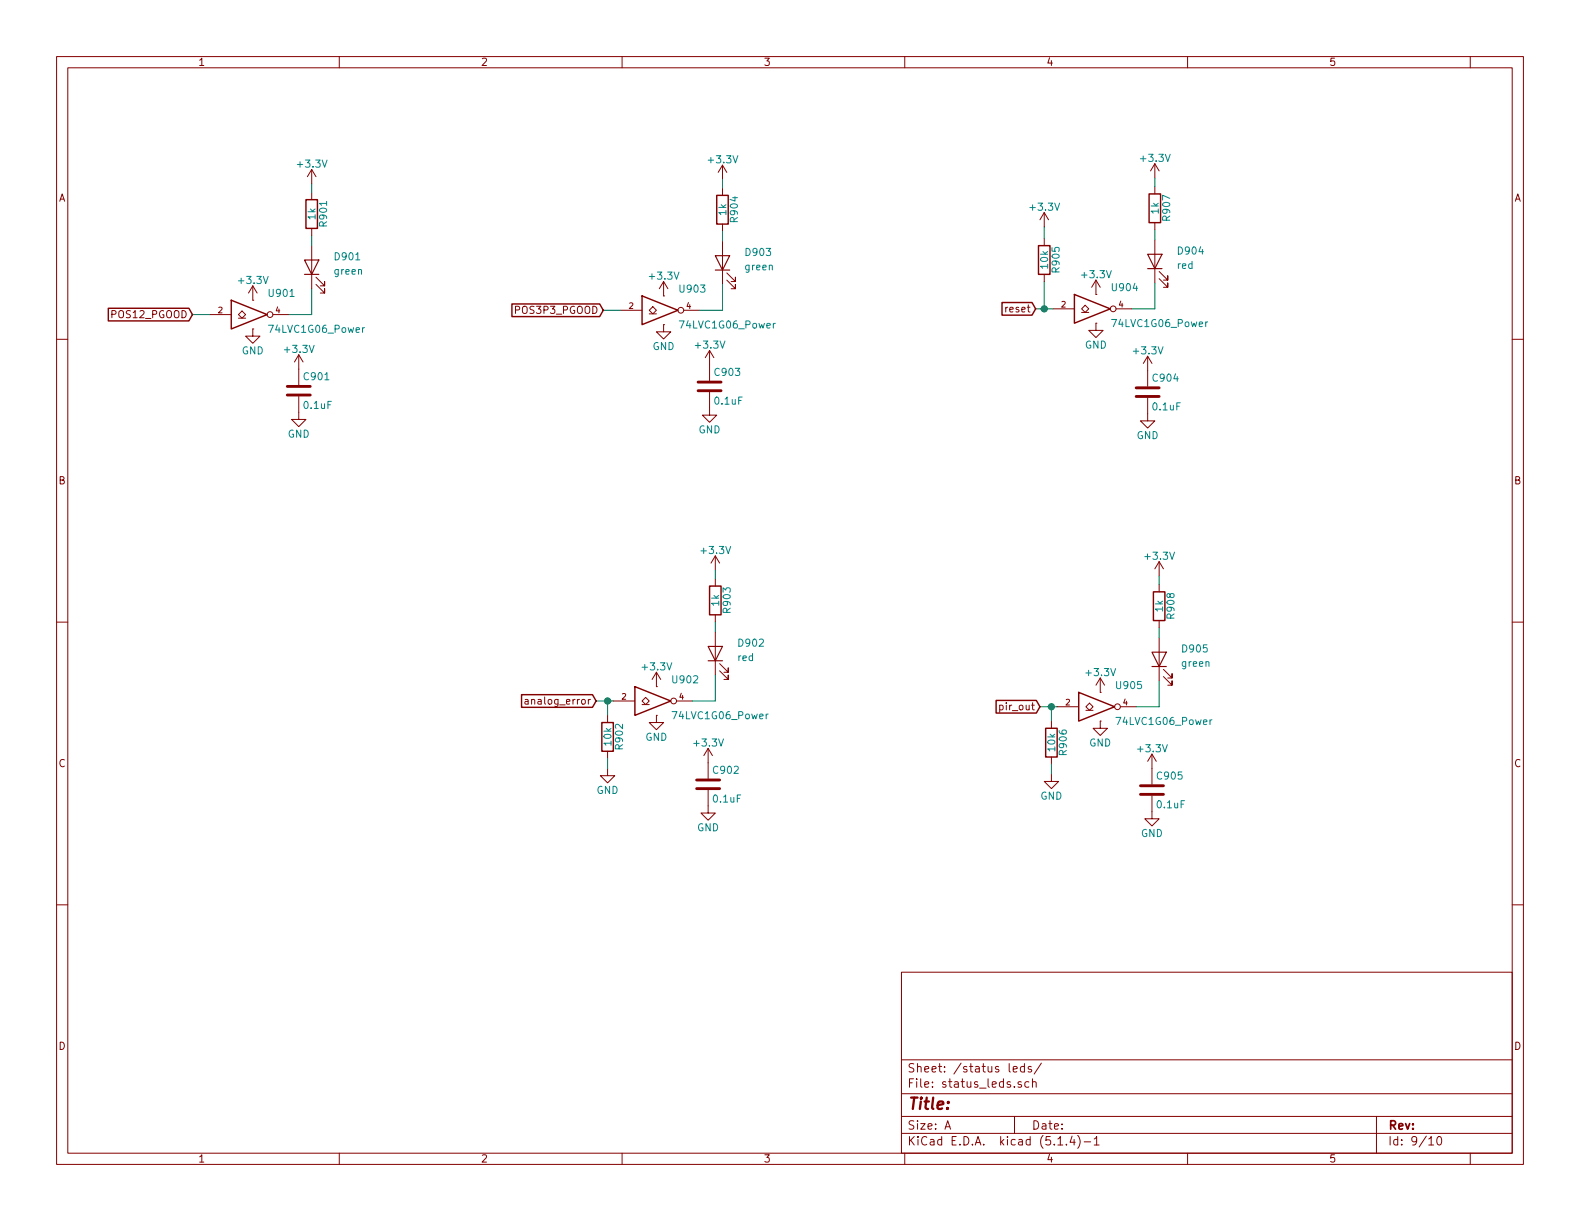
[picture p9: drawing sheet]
EESchema Schematic File Version 4
LIBS:nightlight-cache
EELAYER 30 0
EELAYER END
$Descr A 11000 8500
encoding utf-8
Sheet 9 10
Title ""
Date ""
Rev ""
Comp ""
Comment1 ""
Comment2 ""
Comment3 ""
Comment4 ""
$EndDescr
$Comp
L Custom_Library:74LVC1G06_Power U901
U 1 1
P 1760 2190
F 0 "U901" H 1860 2340 50  0000 L CNN
F 1 "74LVC1G06_Power" H 1860 2090 50  0000 L CNN
F 2 "Package_TO_SOT_SMD:SOT-353_SC-70-5_Handsoldering" H 1760 2240 50  0001 C CNN
F 3 "http://www.ti.com/lit/ds/symlink/sn74lvc1g06.pdf" H 1760 2190 50  0001 C CNN
F 4 "296-8484-1-ND" H 1760 2190 50  0001 C CNN "Digi-Key PN"
	1    1760 2190
	1    0    0    -1  
$EndComp
$Comp
L power:+3.3V #PWR0901
U 1 1
P 1760 2090
F 0 "#PWR0901" H 1760 1940 50  0001 C CNN
F 1 "+3.3V" H 1760 2230 50  0000 C CNN
F 2 "" H 1760 2090 50  0001 C CNN
F 3 "" H 1760 2090 50  0001 C CNN
	1    1760 2090
	1    0    0    -1  
$EndComp
$Comp
L power:GND #PWR0902
U 1 1
P 1760 2290
F 0 "#PWR0902" H 1760 2040 50  0001 C CNN
F 1 "GND" H 1760 2140 50  0000 C CNN
F 2 "" H 1760 2290 50  0001 C CNN
F 3 "" H 1760 2290 50  0001 C CNN
	1    1760 2290
	1    0    0    -1  
$EndComp
Text GLabel 1340 2190 0    50   Input ~ 0
POS12_PGOOD
Wire Wire Line
	1340 2190 1460 2190
$Comp
L Device:LED D901
U 1 1
P 2170 1860
F 0 "D901" V 2240 1710 50  0000 R CNN
F 1 "green" V 2140 1710 50  0000 R CNN
F 2 "LED_SMD:LED_0603_1608Metric_Pad1.05x0.95mm_HandSolder" H 2170 1860 50  0001 C CNN
F 3 "~" H 2170 1860 50  0001 C CNN
F 4 "160-1446-1-ND" H 2170 1860 50  0001 C CNN "Digi-Key PN"
	1    2170 1860
	0    -1   -1   0   
$EndComp
Wire Wire Line
	2010 2190 2170 2190
Wire Wire Line
	2170 2190 2170 2010
$Comp
L Device:R R901
U 1 1
P 2170 1490
F 0 "R901" V 2250 1490 50  0000 C CNN
F 1 "1k" V 2170 1490 50  0000 C CNN
F 2 "Resistor_SMD:R_0603_1608Metric_Pad1.05x0.95mm_HandSolder" V 2100 1490 50  0001 C CNN
F 3 "~" H 2170 1490 50  0001 C CNN
F 4 "RNCP0603FTD1K00CT-ND" H 2170 1490 50  0001 C CNN "Digi-Key PN"
	1    2170 1490
	1    0    0    -1  
$EndComp
Wire Wire Line
	2170 1710 2170 1640
$Comp
L power:+3.3V #PWR0905
U 1 1
P 2170 1280
F 0 "#PWR0905" H 2170 1130 50  0001 C CNN
F 1 "+3.3V" H 2170 1420 50  0000 C CNN
F 2 "" H 2170 1280 50  0001 C CNN
F 3 "" H 2170 1280 50  0001 C CNN
	1    2170 1280
	1    0    0    -1  
$EndComp
Wire Wire Line
	2170 1280 2170 1340
$Comp
L Device:C C?
U 1 1
P 2080 2720
AR Path="/5D65CA5B/5D83FDC3" Ref="C?"  Part="1" 
AR Path="/5D83BA0E/5D83FDC3" Ref="C901"  Part="1" 
F 0 "C901" H 2105 2820 50  0000 L CNN
F 1 "0.1uF" H 2105 2620 50  0000 L CNN
F 2 "Capacitor_SMD:C_0603_1608Metric_Pad1.05x0.95mm_HandSolder" H 2118 2570 50  0001 C CNN
F 3 "~" H 2080 2720 50  0001 C CNN
F 4 "1276-1000-1-ND" H 2080 2720 50  0001 C CNN "Digi-Key PN"
	1    2080 2720
	1    0    0    -1  
$EndComp
$Comp
L power:+3.3V #PWR?
U 1 1
P 2080 2570
AR Path="/5D65CA5B/5D83FDC9" Ref="#PWR?"  Part="1" 
AR Path="/5D83BA0E/5D83FDC9" Ref="#PWR0903"  Part="1" 
F 0 "#PWR0903" H 2080 2420 50  0001 C CNN
F 1 "+3.3V" H 2080 2710 50  0000 C CNN
F 2 "" H 2080 2570 50  0001 C CNN
F 3 "" H 2080 2570 50  0001 C CNN
	1    2080 2570
	1    0    0    -1  
$EndComp
$Comp
L power:GND #PWR?
U 1 1
P 2080 2870
AR Path="/5D65CA5B/5D83FDCF" Ref="#PWR?"  Part="1" 
AR Path="/5D83BA0E/5D83FDCF" Ref="#PWR0904"  Part="1" 
F 0 "#PWR0904" H 2080 2620 50  0001 C CNN
F 1 "GND" H 2080 2720 50  0000 C CNN
F 2 "" H 2080 2870 50  0001 C CNN
F 3 "" H 2080 2870 50  0001 C CNN
	1    2080 2870
	1    0    0    -1  
$EndComp
$Comp
L Custom_Library:74LVC1G06_Power U903
U 1 1
P 4620 2160
F 0 "U903" H 4720 2310 50  0000 L CNN
F 1 "74LVC1G06_Power" H 4720 2060 50  0000 L CNN
F 2 "Package_TO_SOT_SMD:SOT-353_SC-70-5_Handsoldering" H 4620 2210 50  0001 C CNN
F 3 "http://www.ti.com/lit/ds/symlink/sn74lvc1g06.pdf" H 4620 2160 50  0001 C CNN
F 4 "296-8484-1-ND" H 4620 2160 50  0001 C CNN "Digi-Key PN"
	1    4620 2160
	1    0    0    -1  
$EndComp
$Comp
L power:+3.3V #PWR0909
U 1 1
P 4620 2060
F 0 "#PWR0909" H 4620 1910 50  0001 C CNN
F 1 "+3.3V" H 4620 2200 50  0000 C CNN
F 2 "" H 4620 2060 50  0001 C CNN
F 3 "" H 4620 2060 50  0001 C CNN
	1    4620 2060
	1    0    0    -1  
$EndComp
$Comp
L power:GND #PWR0910
U 1 1
P 4620 2260
F 0 "#PWR0910" H 4620 2010 50  0001 C CNN
F 1 "GND" H 4620 2110 50  0000 C CNN
F 2 "" H 4620 2260 50  0001 C CNN
F 3 "" H 4620 2260 50  0001 C CNN
	1    4620 2260
	1    0    0    -1  
$EndComp
Text GLabel 4200 2160 0    50   Input ~ 0
POS3P3_PGOOD
Wire Wire Line
	4200 2160 4320 2160
$Comp
L Device:LED D903
U 1 1
P 5030 1830
F 0 "D903" V 5100 1680 50  0000 R CNN
F 1 "green" V 5000 1680 50  0000 R CNN
F 2 "LED_SMD:LED_0603_1608Metric_Pad1.05x0.95mm_HandSolder" H 5030 1830 50  0001 C CNN
F 3 "~" H 5030 1830 50  0001 C CNN
F 4 "160-1446-1-ND" H 5030 1830 50  0001 C CNN "Digi-Key PN"
	1    5030 1830
	0    -1   -1   0   
$EndComp
Wire Wire Line
	4870 2160 5030 2160
Wire Wire Line
	5030 2160 5030 1980
$Comp
L Device:R R904
U 1 1
P 5030 1460
F 0 "R904" V 5110 1460 50  0000 C CNN
F 1 "1k" V 5030 1460 50  0000 C CNN
F 2 "Resistor_SMD:R_0603_1608Metric_Pad1.05x0.95mm_HandSolder" V 4960 1460 50  0001 C CNN
F 3 "~" H 5030 1460 50  0001 C CNN
F 4 "RNCP0603FTD1K00CT-ND" H 5030 1460 50  0001 C CNN "Digi-Key PN"
	1    5030 1460
	1    0    0    -1  
$EndComp
Wire Wire Line
	5030 1680 5030 1610
$Comp
L power:+3.3V #PWR0916
U 1 1
P 5030 1250
F 0 "#PWR0916" H 5030 1100 50  0001 C CNN
F 1 "+3.3V" H 5030 1390 50  0000 C CNN
F 2 "" H 5030 1250 50  0001 C CNN
F 3 "" H 5030 1250 50  0001 C CNN
	1    5030 1250
	1    0    0    -1  
$EndComp
Wire Wire Line
	5030 1250 5030 1310
$Comp
L Device:C C?
U 1 1
P 4940 2690
AR Path="/5D65CA5B/5D846821" Ref="C?"  Part="1" 
AR Path="/5D83BA0E/5D846821" Ref="C903"  Part="1" 
F 0 "C903" H 4965 2790 50  0000 L CNN
F 1 "0.1uF" H 4965 2590 50  0000 L CNN
F 2 "Capacitor_SMD:C_0603_1608Metric_Pad1.05x0.95mm_HandSolder" H 4978 2540 50  0001 C CNN
F 3 "~" H 4940 2690 50  0001 C CNN
F 4 "1276-1000-1-ND" H 4940 2690 50  0001 C CNN "Digi-Key PN"
	1    4940 2690
	1    0    0    -1  
$EndComp
$Comp
L power:+3.3V #PWR?
U 1 1
P 4940 2540
AR Path="/5D65CA5B/5D84682B" Ref="#PWR?"  Part="1" 
AR Path="/5D83BA0E/5D84682B" Ref="#PWR0913"  Part="1" 
F 0 "#PWR0913" H 4940 2390 50  0001 C CNN
F 1 "+3.3V" H 4940 2680 50  0000 C CNN
F 2 "" H 4940 2540 50  0001 C CNN
F 3 "" H 4940 2540 50  0001 C CNN
	1    4940 2540
	1    0    0    -1  
$EndComp
$Comp
L power:GND #PWR?
U 1 1
P 4940 2840
AR Path="/5D65CA5B/5D846835" Ref="#PWR?"  Part="1" 
AR Path="/5D83BA0E/5D846835" Ref="#PWR0914"  Part="1" 
F 0 "#PWR0914" H 4940 2590 50  0001 C CNN
F 1 "GND" H 4940 2690 50  0000 C CNN
F 2 "" H 4940 2840 50  0001 C CNN
F 3 "" H 4940 2840 50  0001 C CNN
	1    4940 2840
	1    0    0    -1  
$EndComp
$Comp
L Custom_Library:74LVC1G06_Power U904
U 1 1
P 7630 2150
F 0 "U904" H 7730 2300 50  0000 L CNN
F 1 "74LVC1G06_Power" H 7730 2050 50  0000 L CNN
F 2 "Package_TO_SOT_SMD:SOT-353_SC-70-5_Handsoldering" H 7630 2200 50  0001 C CNN
F 3 "http://www.ti.com/lit/ds/symlink/sn74lvc1g06.pdf" H 7630 2150 50  0001 C CNN
F 4 "296-8484-1-ND" H 7630 2150 50  0001 C CNN "Digi-Key PN"
	1    7630 2150
	1    0    0    -1  
$EndComp
$Comp
L power:+3.3V #PWR0919
U 1 1
P 7630 2050
F 0 "#PWR0919" H 7630 1900 50  0001 C CNN
F 1 "+3.3V" H 7630 2190 50  0000 C CNN
F 2 "" H 7630 2050 50  0001 C CNN
F 3 "" H 7630 2050 50  0001 C CNN
	1    7630 2050
	1    0    0    -1  
$EndComp
$Comp
L power:GND #PWR0920
U 1 1
P 7630 2250
F 0 "#PWR0920" H 7630 2000 50  0001 C CNN
F 1 "GND" H 7630 2100 50  0000 C CNN
F 2 "" H 7630 2250 50  0001 C CNN
F 3 "" H 7630 2250 50  0001 C CNN
	1    7630 2250
	1    0    0    -1  
$EndComp
Text GLabel 7210 2150 0    50   Input ~ 0
reset
$Comp
L Device:LED D904
U 1 1
P 8040 1820
F 0 "D904" V 8110 1670 50  0000 R CNN
F 1 "red" V 8010 1670 50  0000 R CNN
F 2 "LED_SMD:LED_0603_1608Metric_Pad1.05x0.95mm_HandSolder" H 8040 1820 50  0001 C CNN
F 3 "~" H 8040 1820 50  0001 C CNN
F 4 "160-1447-1-ND" H 8040 1820 50  0001 C CNN "Digi-Key PN"
	1    8040 1820
	0    -1   -1   0   
$EndComp
Wire Wire Line
	7880 2150 8040 2150
Wire Wire Line
	8040 2150 8040 1970
$Comp
L Device:R R907
U 1 1
P 8040 1450
F 0 "R907" V 8120 1450 50  0000 C CNN
F 1 "1k" V 8040 1450 50  0000 C CNN
F 2 "Resistor_SMD:R_0603_1608Metric_Pad1.05x0.95mm_HandSolder" V 7970 1450 50  0001 C CNN
F 3 "~" H 8040 1450 50  0001 C CNN
F 4 "RNCP0603FTD1K00CT-ND" H 8040 1450 50  0001 C CNN "Digi-Key PN"
	1    8040 1450
	1    0    0    -1  
$EndComp
Wire Wire Line
	8040 1670 8040 1600
$Comp
L power:+3.3V #PWR0927
U 1 1
P 8040 1240
F 0 "#PWR0927" H 8040 1090 50  0001 C CNN
F 1 "+3.3V" H 8040 1380 50  0000 C CNN
F 2 "" H 8040 1240 50  0001 C CNN
F 3 "" H 8040 1240 50  0001 C CNN
	1    8040 1240
	1    0    0    -1  
$EndComp
Wire Wire Line
	8040 1240 8040 1300
$Comp
L Device:C C?
U 1 1
P 7990 2730
AR Path="/5D65CA5B/5D84AA20" Ref="C?"  Part="1" 
AR Path="/5D83BA0E/5D84AA20" Ref="C904"  Part="1" 
F 0 "C904" H 8015 2830 50  0000 L CNN
F 1 "0.1uF" H 8015 2630 50  0000 L CNN
F 2 "Capacitor_SMD:C_0603_1608Metric_Pad1.05x0.95mm_HandSolder" H 8028 2580 50  0001 C CNN
F 3 "~" H 7990 2730 50  0001 C CNN
F 4 "1276-1000-1-ND" H 7990 2730 50  0001 C CNN "Digi-Key PN"
	1    7990 2730
	1    0    0    -1  
$EndComp
$Comp
L power:+3.3V #PWR?
U 1 1
P 7990 2580
AR Path="/5D65CA5B/5D84AA2A" Ref="#PWR?"  Part="1" 
AR Path="/5D83BA0E/5D84AA2A" Ref="#PWR0923"  Part="1" 
F 0 "#PWR0923" H 7990 2430 50  0001 C CNN
F 1 "+3.3V" H 7990 2720 50  0000 C CNN
F 2 "" H 7990 2580 50  0001 C CNN
F 3 "" H 7990 2580 50  0001 C CNN
	1    7990 2580
	1    0    0    -1  
$EndComp
$Comp
L power:GND #PWR?
U 1 1
P 7990 2880
AR Path="/5D65CA5B/5D84AA34" Ref="#PWR?"  Part="1" 
AR Path="/5D83BA0E/5D84AA34" Ref="#PWR0924"  Part="1" 
F 0 "#PWR0924" H 7990 2630 50  0001 C CNN
F 1 "GND" H 7990 2730 50  0000 C CNN
F 2 "" H 7990 2880 50  0001 C CNN
F 3 "" H 7990 2880 50  0001 C CNN
	1    7990 2880
	1    0    0    -1  
$EndComp
$Comp
L Device:R R905
U 1 1
P 7270 1810
F 0 "R905" V 7350 1810 50  0000 C CNN
F 1 "10k" V 7270 1810 50  0000 C CNN
F 2 "Resistor_SMD:R_0603_1608Metric_Pad1.05x0.95mm_HandSolder" V 7200 1810 50  0001 C CNN
F 3 "~" H 7270 1810 50  0001 C CNN
F 4 "RNCP0603FTD10K0CT-ND" H 7270 1810 50  0001 C CNN "Digi-Key PN"
	1    7270 1810
	1    0    0    -1  
$EndComp
Wire Wire Line
	7270 1960 7270 2150
Wire Wire Line
	7210 2150 7270 2150
Connection ~ 7270 2150
Wire Wire Line
	7270 2150 7330 2150
Wire Wire Line
	7270 1660 7270 1580
$Comp
L power:+3.3V #PWR0917
U 1 1
P 7270 1580
F 0 "#PWR0917" H 7270 1430 50  0001 C CNN
F 1 "+3.3V" H 7270 1720 50  0000 C CNN
F 2 "" H 7270 1580 50  0001 C CNN
F 3 "" H 7270 1580 50  0001 C CNN
	1    7270 1580
	1    0    0    -1  
$EndComp
$Comp
L Custom_Library:74LVC1G06_Power U902
U 1 1
P 4570 4880
F 0 "U902" H 4670 5030 50  0000 L CNN
F 1 "74LVC1G06_Power" H 4670 4780 50  0000 L CNN
F 2 "Package_TO_SOT_SMD:SOT-353_SC-70-5_Handsoldering" H 4570 4930 50  0001 C CNN
F 3 "http://www.ti.com/lit/ds/symlink/sn74lvc1g06.pdf" H 4570 4880 50  0001 C CNN
F 4 "296-8484-1-ND" H 4570 4880 50  0001 C CNN "Digi-Key PN"
	1    4570 4880
	1    0    0    -1  
$EndComp
$Comp
L power:+3.3V #PWR0907
U 1 1
P 4570 4780
F 0 "#PWR0907" H 4570 4630 50  0001 C CNN
F 1 "+3.3V" H 4570 4920 50  0000 C CNN
F 2 "" H 4570 4780 50  0001 C CNN
F 3 "" H 4570 4780 50  0001 C CNN
	1    4570 4780
	1    0    0    -1  
$EndComp
$Comp
L power:GND #PWR0908
U 1 1
P 4570 4980
F 0 "#PWR0908" H 4570 4730 50  0001 C CNN
F 1 "GND" H 4570 4830 50  0000 C CNN
F 2 "" H 4570 4980 50  0001 C CNN
F 3 "" H 4570 4980 50  0001 C CNN
	1    4570 4980
	1    0    0    -1  
$EndComp
Text GLabel 4150 4880 0    50   Input ~ 0
analog_error
$Comp
L Device:LED D902
U 1 1
P 4980 4550
F 0 "D902" V 5050 4400 50  0000 R CNN
F 1 "red" V 4950 4400 50  0000 R CNN
F 2 "LED_SMD:LED_0603_1608Metric_Pad1.05x0.95mm_HandSolder" H 4980 4550 50  0001 C CNN
F 3 "~" H 4980 4550 50  0001 C CNN
F 4 "160-1447-1-ND" H 4980 4550 50  0001 C CNN "Digi-Key PN"
	1    4980 4550
	0    -1   -1   0   
$EndComp
Wire Wire Line
	4820 4880 4980 4880
Wire Wire Line
	4980 4880 4980 4700
$Comp
L Device:R R903
U 1 1
P 4980 4180
F 0 "R903" V 5060 4180 50  0000 C CNN
F 1 "1k" V 4980 4180 50  0000 C CNN
F 2 "Resistor_SMD:R_0603_1608Metric_Pad1.05x0.95mm_HandSolder" V 4910 4180 50  0001 C CNN
F 3 "~" H 4980 4180 50  0001 C CNN
F 4 "RNCP0603FTD1K00CT-ND" H 4980 4180 50  0001 C CNN "Digi-Key PN"
	1    4980 4180
	1    0    0    -1  
$EndComp
Wire Wire Line
	4980 4400 4980 4330
$Comp
L power:+3.3V #PWR0915
U 1 1
P 4980 3970
F 0 "#PWR0915" H 4980 3820 50  0001 C CNN
F 1 "+3.3V" H 4980 4110 50  0000 C CNN
F 2 "" H 4980 3970 50  0001 C CNN
F 3 "" H 4980 3970 50  0001 C CNN
	1    4980 3970
	1    0    0    -1  
$EndComp
Wire Wire Line
	4980 3970 4980 4030
$Comp
L Device:C C?
U 1 1
P 4930 5460
AR Path="/5D65CA5B/5D852F29" Ref="C?"  Part="1" 
AR Path="/5D83BA0E/5D852F29" Ref="C902"  Part="1" 
F 0 "C902" H 4955 5560 50  0000 L CNN
F 1 "0.1uF" H 4955 5360 50  0000 L CNN
F 2 "Capacitor_SMD:C_0603_1608Metric_Pad1.05x0.95mm_HandSolder" H 4968 5310 50  0001 C CNN
F 3 "~" H 4930 5460 50  0001 C CNN
F 4 "1276-1000-1-ND" H 4930 5460 50  0001 C CNN "Digi-Key PN"
	1    4930 5460
	1    0    0    -1  
$EndComp
$Comp
L power:+3.3V #PWR?
U 1 1
P 4930 5310
AR Path="/5D65CA5B/5D852F33" Ref="#PWR?"  Part="1" 
AR Path="/5D83BA0E/5D852F33" Ref="#PWR0911"  Part="1" 
F 0 "#PWR0911" H 4930 5160 50  0001 C CNN
F 1 "+3.3V" H 4930 5450 50  0000 C CNN
F 2 "" H 4930 5310 50  0001 C CNN
F 3 "" H 4930 5310 50  0001 C CNN
	1    4930 5310
	1    0    0    -1  
$EndComp
$Comp
L power:GND #PWR?
U 1 1
P 4930 5610
AR Path="/5D65CA5B/5D852F3D" Ref="#PWR?"  Part="1" 
AR Path="/5D83BA0E/5D852F3D" Ref="#PWR0912"  Part="1" 
F 0 "#PWR0912" H 4930 5360 50  0001 C CNN
F 1 "GND" H 4930 5460 50  0000 C CNN
F 2 "" H 4930 5610 50  0001 C CNN
F 3 "" H 4930 5610 50  0001 C CNN
	1    4930 5610
	1    0    0    -1  
$EndComp
$Comp
L Device:R R902
U 1 1
P 4230 5130
F 0 "R902" V 4310 5130 50  0000 C CNN
F 1 "10k" V 4230 5130 50  0000 C CNN
F 2 "Resistor_SMD:R_0603_1608Metric_Pad1.05x0.95mm_HandSolder" V 4160 5130 50  0001 C CNN
F 3 "~" H 4230 5130 50  0001 C CNN
F 4 "RNCP0603FTD10K0CT-ND" H 4230 5130 50  0001 C CNN "Digi-Key PN"
	1    4230 5130
	1    0    0    -1  
$EndComp
Wire Wire Line
	4150 4880 4230 4880
Wire Wire Line
	4230 4980 4230 4880
Connection ~ 4230 4880
Wire Wire Line
	4230 4880 4270 4880
$Comp
L power:GND #PWR0906
U 1 1
P 4230 5350
F 0 "#PWR0906" H 4230 5100 50  0001 C CNN
F 1 "GND" H 4230 5200 50  0000 C CNN
F 2 "" H 4230 5350 50  0001 C CNN
F 3 "" H 4230 5350 50  0001 C CNN
	1    4230 5350
	1    0    0    -1  
$EndComp
Wire Wire Line
	4230 5350 4230 5280
$Comp
L Custom_Library:74LVC1G06_Power U905
U 1 1
P 7660 4920
F 0 "U905" H 7760 5070 50  0000 L CNN
F 1 "74LVC1G06_Power" H 7760 4820 50  0000 L CNN
F 2 "Package_TO_SOT_SMD:SOT-353_SC-70-5_Handsoldering" H 7660 4970 50  0001 C CNN
F 3 "http://www.ti.com/lit/ds/symlink/sn74lvc1g06.pdf" H 7660 4920 50  0001 C CNN
F 4 "296-8484-1-ND" H 7660 4920 50  0001 C CNN "Digi-Key PN"
	1    7660 4920
	1    0    0    -1  
$EndComp
$Comp
L power:+3.3V #PWR0921
U 1 1
P 7660 4820
F 0 "#PWR0921" H 7660 4670 50  0001 C CNN
F 1 "+3.3V" H 7660 4960 50  0000 C CNN
F 2 "" H 7660 4820 50  0001 C CNN
F 3 "" H 7660 4820 50  0001 C CNN
	1    7660 4820
	1    0    0    -1  
$EndComp
$Comp
L power:GND #PWR0922
U 1 1
P 7660 5020
F 0 "#PWR0922" H 7660 4770 50  0001 C CNN
F 1 "GND" H 7660 4870 50  0000 C CNN
F 2 "" H 7660 5020 50  0001 C CNN
F 3 "" H 7660 5020 50  0001 C CNN
	1    7660 5020
	1    0    0    -1  
$EndComp
Text GLabel 7240 4920 0    50   Input ~ 0
pir_out
$Comp
L Device:LED D905
U 1 1
P 8070 4590
F 0 "D905" V 8140 4440 50  0000 R CNN
F 1 "green" V 8040 4440 50  0000 R CNN
F 2 "LED_SMD:LED_0603_1608Metric_Pad1.05x0.95mm_HandSolder" H 8070 4590 50  0001 C CNN
F 3 "~" H 8070 4590 50  0001 C CNN
F 4 "160-1446-1-ND" H 8070 4590 50  0001 C CNN "Digi-Key PN"
	1    8070 4590
	0    -1   -1   0   
$EndComp
Wire Wire Line
	7910 4920 8070 4920
Wire Wire Line
	8070 4920 8070 4740
$Comp
L Device:R R908
U 1 1
P 8070 4220
F 0 "R908" V 8150 4220 50  0000 C CNN
F 1 "1k" V 8070 4220 50  0000 C CNN
F 2 "Resistor_SMD:R_0603_1608Metric_Pad1.05x0.95mm_HandSolder" V 8000 4220 50  0001 C CNN
F 3 "~" H 8070 4220 50  0001 C CNN
F 4 "RNCP0603FTD1K00CT-ND" H 8070 4220 50  0001 C CNN "Digi-Key PN"
	1    8070 4220
	1    0    0    -1  
$EndComp
Wire Wire Line
	8070 4440 8070 4370
$Comp
L power:+3.3V #PWR0928
U 1 1
P 8070 4010
F 0 "#PWR0928" H 8070 3860 50  0001 C CNN
F 1 "+3.3V" H 8070 4150 50  0000 C CNN
F 2 "" H 8070 4010 50  0001 C CNN
F 3 "" H 8070 4010 50  0001 C CNN
	1    8070 4010
	1    0    0    -1  
$EndComp
Wire Wire Line
	8070 4010 8070 4070
$Comp
L Device:C C?
U 1 1
P 8020 5500
AR Path="/5D65CA5B/5D85BCBF" Ref="C?"  Part="1" 
AR Path="/5D83BA0E/5D85BCBF" Ref="C905"  Part="1" 
F 0 "C905" H 8045 5600 50  0000 L CNN
F 1 "0.1uF" H 8045 5400 50  0000 L CNN
F 2 "Capacitor_SMD:C_0603_1608Metric_Pad1.05x0.95mm_HandSolder" H 8058 5350 50  0001 C CNN
F 3 "~" H 8020 5500 50  0001 C CNN
F 4 "1276-1000-1-ND" H 8020 5500 50  0001 C CNN "Digi-Key PN"
	1    8020 5500
	1    0    0    -1  
$EndComp
$Comp
L power:+3.3V #PWR?
U 1 1
P 8020 5350
AR Path="/5D65CA5B/5D85BCC9" Ref="#PWR?"  Part="1" 
AR Path="/5D83BA0E/5D85BCC9" Ref="#PWR0925"  Part="1" 
F 0 "#PWR0925" H 8020 5200 50  0001 C CNN
F 1 "+3.3V" H 8020 5490 50  0000 C CNN
F 2 "" H 8020 5350 50  0001 C CNN
F 3 "" H 8020 5350 50  0001 C CNN
	1    8020 5350
	1    0    0    -1  
$EndComp
$Comp
L power:GND #PWR?
U 1 1
P 8020 5650
AR Path="/5D65CA5B/5D85BCD3" Ref="#PWR?"  Part="1" 
AR Path="/5D83BA0E/5D85BCD3" Ref="#PWR0926"  Part="1" 
F 0 "#PWR0926" H 8020 5400 50  0001 C CNN
F 1 "GND" H 8020 5500 50  0000 C CNN
F 2 "" H 8020 5650 50  0001 C CNN
F 3 "" H 8020 5650 50  0001 C CNN
	1    8020 5650
	1    0    0    -1  
$EndComp
$Comp
L Device:R R906
U 1 1
P 7320 5170
F 0 "R906" V 7400 5170 50  0000 C CNN
F 1 "10k" V 7320 5170 50  0000 C CNN
F 2 "Resistor_SMD:R_0603_1608Metric_Pad1.05x0.95mm_HandSolder" V 7250 5170 50  0001 C CNN
F 3 "~" H 7320 5170 50  0001 C CNN
F 4 "RNCP0603FTD10K0CT-ND" H 7320 5170 50  0001 C CNN "Digi-Key PN"
	1    7320 5170
	1    0    0    -1  
$EndComp
Wire Wire Line
	7240 4920 7320 4920
Wire Wire Line
	7320 5020 7320 4920
Connection ~ 7320 4920
Wire Wire Line
	7320 4920 7360 4920
$Comp
L power:GND #PWR0918
U 1 1
P 7320 5390
F 0 "#PWR0918" H 7320 5140 50  0001 C CNN
F 1 "GND" H 7320 5240 50  0000 C CNN
F 2 "" H 7320 5390 50  0001 C CNN
F 3 "" H 7320 5390 50  0001 C CNN
	1    7320 5390
	1    0    0    -1  
$EndComp
Wire Wire Line
	7320 5390 7320 5320
$EndSCHEMATC
